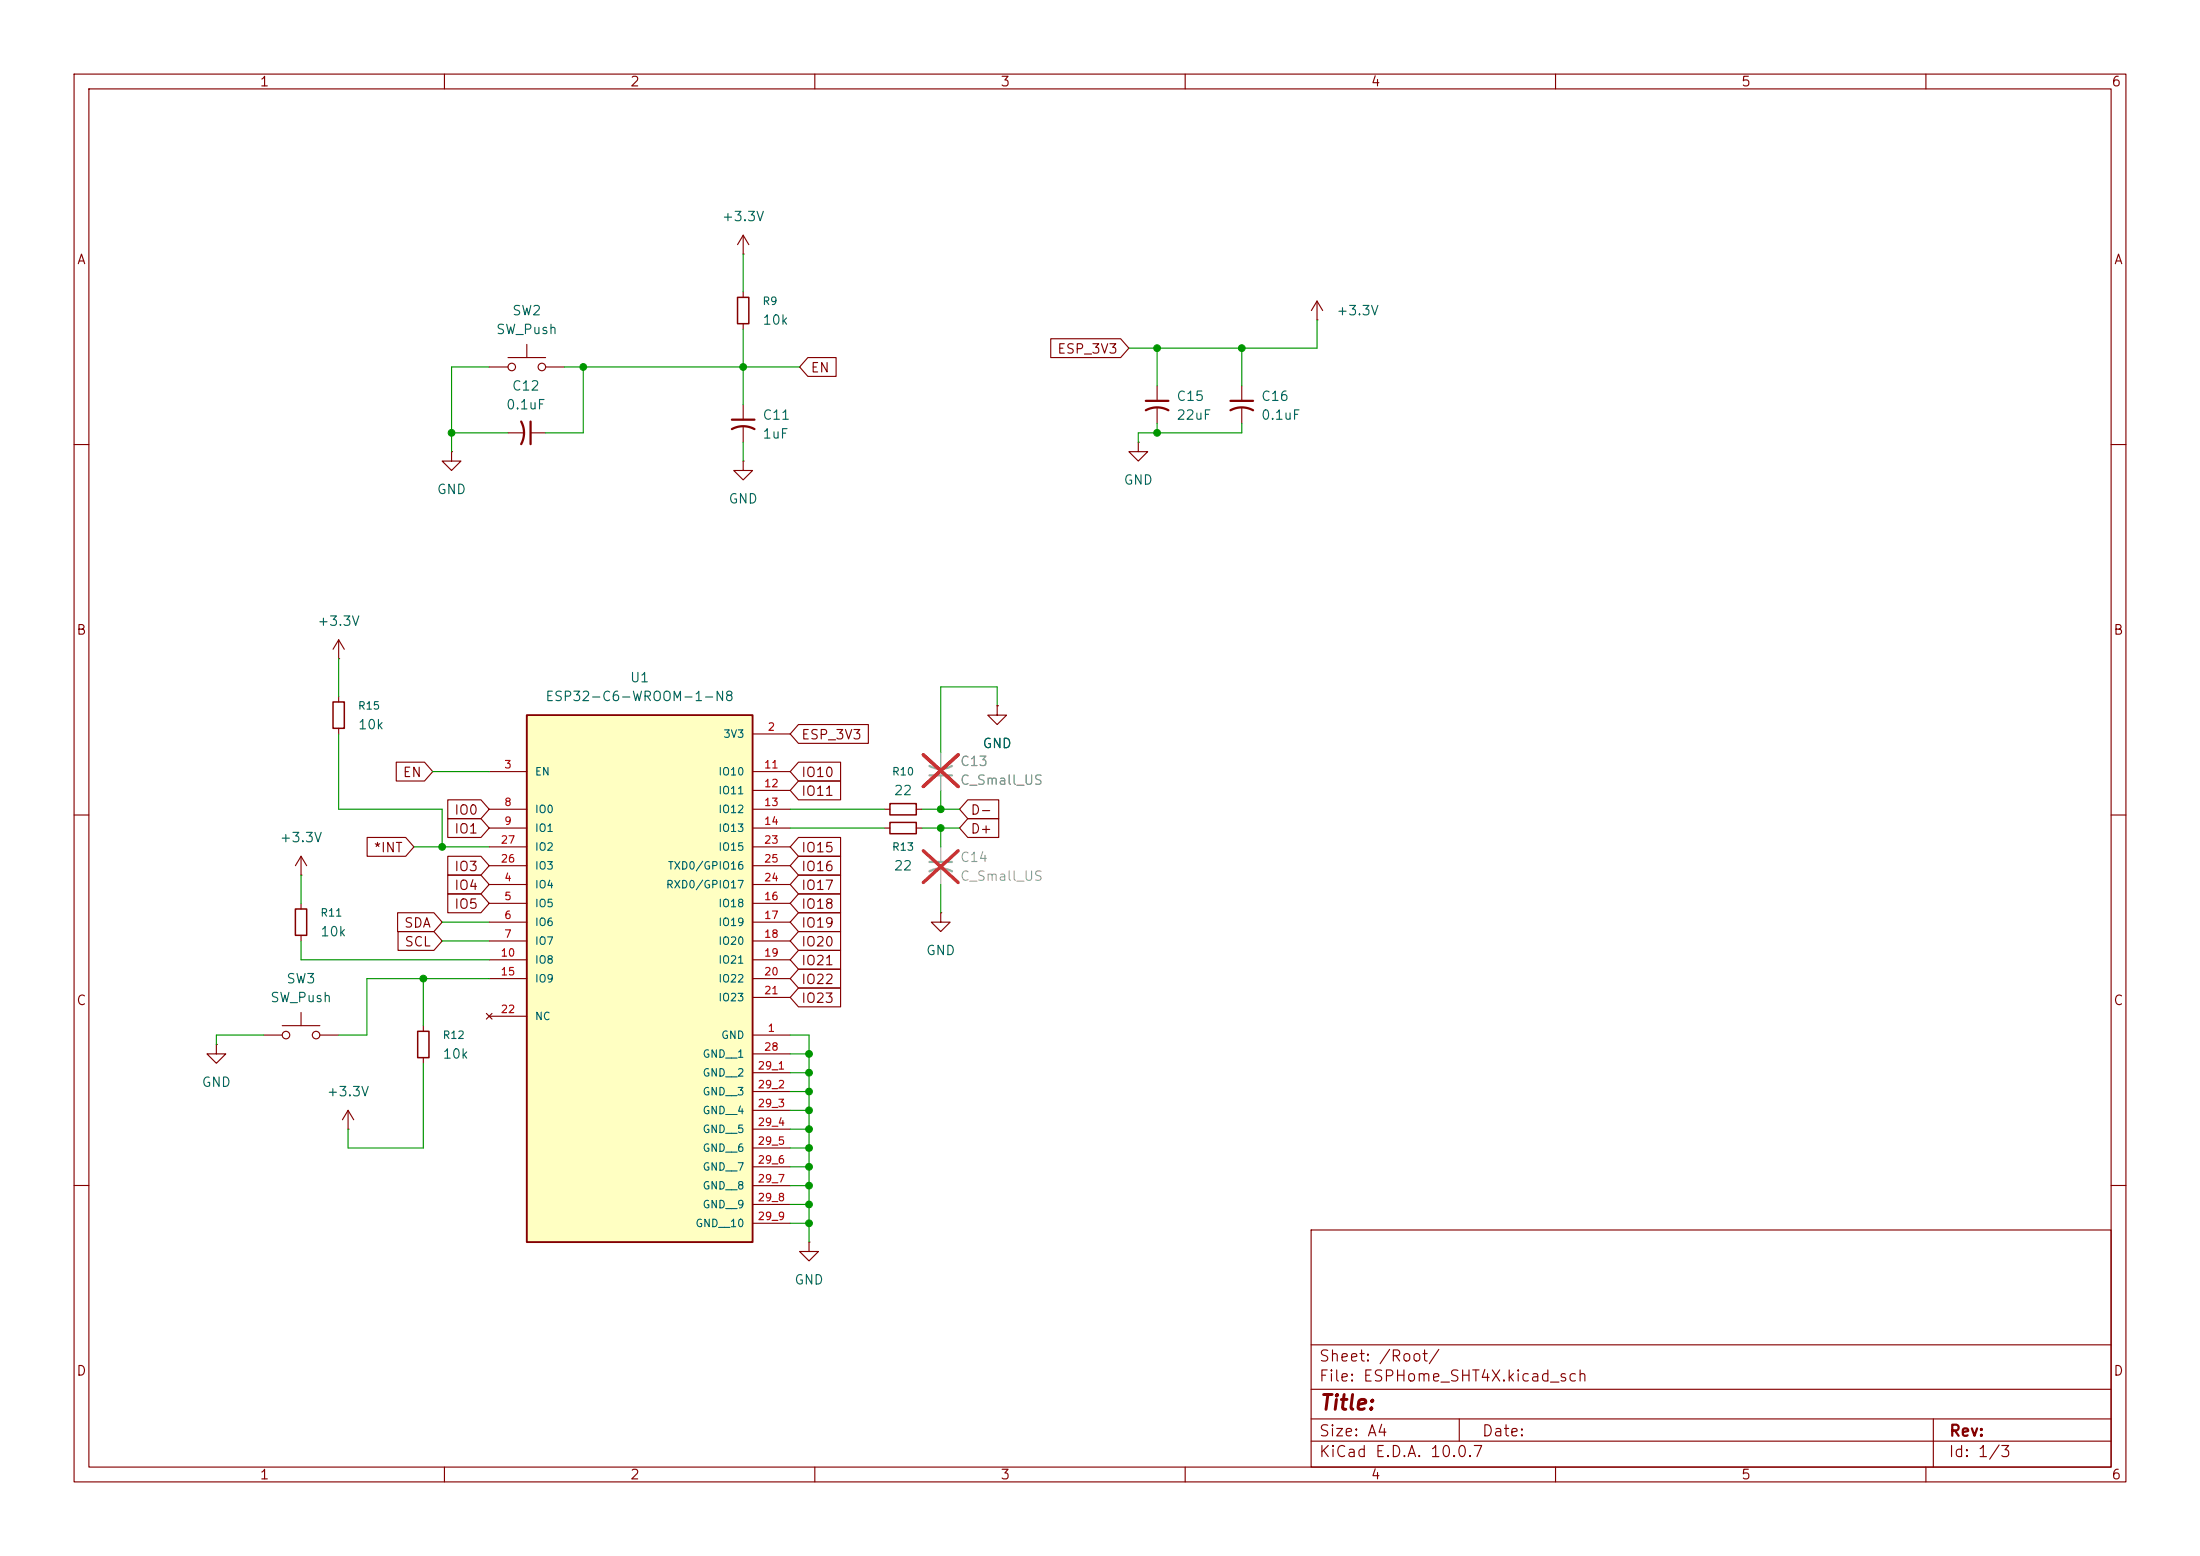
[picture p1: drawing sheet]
<svg xmlns="http://www.w3.org/2000/svg" width="297mm" height="210mm" viewBox="0 0 297 210" stroke-linecap="round" stroke-linejoin="round" font-family="sans-serif">
<g fill="none" stroke="#840000" stroke-width=".15">
<path d="M10 10h277v190h-277zM12 12h273v186h-273zM60 10v2M110 10v2M160 10v2M210 10v2M260 10v2M10 60h2M61 61v1.2h1.2l-1.2 1.3-1.3-1.3h1.3M61 61h.1M285 60h2M45.7 88.9h.1"/>
<path d="M45.7 86.4v2.5M45.7 94v.7M45.7 98.3v.8M45.7 86.4l-.7 1.2M45.7 86.4l.8 1.2M10 110h2M119.4 109.2h.7M119.4 111.8h.7M123.7 109.2h.8M123.7 111.8h.8M285 110h2M35.6 139.7h2.5"/>
<path d="M38.1 138.4h5.1M40.6 136.7v1.7M43.2 139.7h2.5M57.1 138.4v.8M29.2 141v1.2h1.3l-1.3 1.3-1.3-1.3h1.3M29.2 141h.1M57.1 142.7v.8M10 160h2M177 166h108v32h-108zM285 160h2M60 198v2M110 198v2"/>
<path d="M160 198v2M177 194.5h108M177 191.5h108M177 187.5h108M177 181.5h108M197 191.5v3M210 198v2M260 198v2M261 191.5v6.5"/>
<circle cx="38.6" cy="139.7" r=".51"/>
<circle cx="42.7" cy="139.7" r=".51"/>
</g>
<path d="M45 94.7h1.5v3.6h-1.5zM120.1 108.5h3.6v1.5h-3.6zM120.1 111h3.6v1.5h-3.6zM56.4 139.2h1.5v3.5h-1.5z" fill="none" stroke="#840000" stroke-width=".2"/>
<path d="M71.1 96.5h30.5v71.1h-30.5z" fill="#ffffc2"/>
<path d="M71.1 96.5h30.5v71.1h-30.5z" fill="none" stroke="#840000" stroke-width=".25"/>
<g fill="none" stroke="#840000" stroke-width=".15">
<path d="M100.3 34.3h.1M100.3 31.8v2.5M100.3 39.4v.7M100.3 31.8l-.7 1.2M100.3 31.8l.8 1.2M66 49.5h2.6M68.6 48.3h5.1M68.6 58.4h2M71.1 46.5v1.8M71.6 58.4h2.1M73.7 49.5h2.5M100.3 43.7v.8"/>
<path d="M100.3 54.6v2M100.3 57.7v2M109.1 48.3h3.8v2.5h-3.8l-1.2-1.3zM141.9 45.7h9.4l1.1 1.3-1.1 1.3h-9.4zM153.7 59.7v1.3h1.2l-1.2 1.2-1.3-1.2h1.3M153.7 59.7h.1M156.2 52.1v2M156.2 55.1v2.1M167.6 52.1v2M167.6 55.1v2.1M177.8 43.2h.1M177.8 40.6l-.8 1.3"/>
<path d="M177.8 40.6l.8 1.3M177.8 40.6v2.6M100.3 62.2v1.3h1.3l-1.3 1.3-1.2-1.3h1.2M100.3 62.2h.1M101.6 99.1h5.1M107.8 97.8h9.4v2.5h-9.4l-1.1-1.2zM134.6 95.3v1.2h1.3l-1.3 1.3-1.3-1.3h1.3M134.6 95.3h.1M40.6 118.1h.1M40.6 115.6v2.5M40.6 115.6l-.7 1.2M40.6 115.6l.8 1.2"/>
<path d="M49.6 113h5.2l1.1 1.3-1.1 1.3h-5.2zM53.5 102.9h3.8l1.1 1.2-1.1 1.3h-3.8zM60.4 115.6h4.5l1.1 1.2-1.1 1.3h-4.5zM60.4 107.9h4.5l1.1 1.3-1.1 1.3h-4.5zM60.4 110.5h4.5l1.1 1.3-1.1 1.2h-4.5zM60.4 118.1h4.5l1.1 1.3-1.1 1.3h-4.5zM66 104.1h5.1M66 119.4h5.1M66 109.2h5.1M66 111.8h5.1M66 114.3h5.1M66 116.8h5.1"/>
<path d="M101.6 104.1h5.1M101.6 119.4h5.1M101.6 109.2h5.1M101.6 111.8h5.1M101.6 106.7h5.1M101.6 114.3h5.1M101.6 116.8h5.1M107.8 113h5.7v2.6h-5.7l-1.1-1.3zM107.8 105.4h5.7v2.6h-5.7l-1.1-1.3zM107.8 102.9h5.7v2.5h-5.7l-1.1-1.3zM107.8 118.1h5.7v2.6h-5.7l-1.1-1.3zM107.8 115.6h5.7v2.5h-5.7l-1.1-1.3z"/>
<path d="M130.7 107.9h4.1v2.6h-4.1l-1.2-1.3zM130.7 110.5h4.1v2.5h-4.1l-1.2-1.2zM40.6 121.9v.8M40.6 126.2v.8M53.7 123.2h4.9l1.1 1.3-1.1 1.2h-4.9zM53.7 125.7h4.9l1.1 1.3-1.1 1.3h-4.9zM60.4 120.6h4.5l1.1 1.3-1.1 1.3h-4.5zM65.7 136.8l.7 .7M66 121.9h5.1M66 124.5h5.1M66 127h5.1M66 129.5h5.1"/>
<path d="M66 132.1h5.1M66 137.2h5.1M66.4 136.8l-.7 .7M101.6 139.7h5.1M101.6 121.9h5.1M101.6 124.5h5.1M101.6 127h5.1M101.6 129.5h5.1M101.6 132.1h5.1M101.6 134.6h5.1M107.8 130.8h5.7v2.6h-5.7l-1.1-1.3zM107.8 123.2h5.7v2.5h-5.7l-1.1-1.2z"/>
<path d="M107.8 120.6h5.7v2.6h-5.7l-1.1-1.3zM107.8 125.7h5.7v2.6h-5.7l-1.1-1.3zM107.8 128.3h5.7v2.5h-5.7l-1.1-1.3zM107.8 133.3h5.7v2.6h-5.7l-1.1-1.3zM127 123.2v1.3h1.3l-1.3 1.2-1.3-1.2h1.3M127 123.2h.1M47 152.4h.1M47 149.9l-.8 1.2M47 149.9l.8 1.2M47 149.9v2.5M101.6 142.2h5.1M101.6 144.8h5.1"/>
<path d="M101.6 147.3h5.1M101.6 149.9h5.1M101.6 152.4h5.1M101.6 154.9h5.1M101.6 157.5h5.1M101.6 160h5.1M101.6 162.6h5.1M101.6 165.1h5.1M109.2 167.6v1.3h1.3l-1.3 1.3-1.3-1.3h1.3M109.2 167.6h.1"/>
<circle cx="69.1" cy="49.5" r=".51"/>
<circle cx="73.2" cy="49.5" r=".51"/>
</g>
<path d="M99.6 40.1h1.5v3.6h-1.5zM39.9 122.7h1.5v3.5h-1.5z" fill="none" stroke="#840000" stroke-width=".2"/>
<path d="M70.4 56.9a3.2 3.2 0 0 1 0 3M71.6 56.9v3M98.8 57.9a3.2 3.2 0 0 1 3.1 0M98.8 56.6h3.1M154.7 55.4a3.2 3.2 0 0 1 3 0M154.7 54.1h3M166.1 55.4a3.2 3.2 0 0 1 3.1 0M166.1 54.1h3.1" fill="none" stroke="#840000" stroke-width=".3"/>
<path d="M125.5 103.4a3.2 3.2 0 0 0 3 0M125.5 117.6a3.2 3.2 0 0 1 3 0M125.5 104.6h3M125.5 116.3h3" fill="none" stroke="#a1a1a1" stroke-width=".3"/>
<path d="M127 101.6v2M127 104.6v2.1M127 114.3v2M127 117.3v2.1" fill="none" stroke="#a1a1a1" stroke-width=".15"/>
<path d="M124.6 101.9l4.8 4.3M124.6 114.8l4.8 4.3M129.4 101.9l-4.8 4.3M129.4 114.8l-4.8 4.3" fill="none" stroke="#e12e31" stroke-width=".46"/>
<g fill="none" stroke="#009600" stroke-width=".15">
<path d="M100.3 34.3v5.1M61 58.4h7.6M66 49.5h-5v11.5M76.2 49.5h31.7M78.7 49.5v8.9h-5M100.3 44.5v10.1M100.3 59.7v2.5M156.2 47v5.1M156.2 57.2v1.2M167.6 57.2v1.2h-13.9v1.3M167.6 47v5.1M177.8 43.2v3.8h-25.4"/>
<path d="M45.7 99.1v10.1h14v5.1M45.7 88.9v5.1M134.6 95.3v-2.6h-7.6v8.9M40.6 118.1v3.8M55.9 114.3h10.1M58.4 104.1h7.6M106.7 109.2h12.7M106.7 111.8h12.7M124.5 109.2h5M124.5 111.8h5M127 106.7v2.5M127 111.8v2.5"/>
<path d="M127 119.4v3.8M35.6 139.7h-6.4v1.3M40.6 127v2.5h25.4M57.1 132.1v6.3M59.7 127h6.3M59.7 124.5h6.3M66 132.1h-16.5v7.6h-3.8M106.7 139.7h2.5v27.9M57.1 143.5v11.4h-10.1v-2.5M106.7 152.4h2.5M106.7 149.9h2.5M106.7 142.2h2.5"/>
<path d="M106.7 157.5h2.5M106.7 154.9h2.5M106.7 144.8h2.5M106.7 147.3h2.5M106.7 160h2.5M106.7 162.6h2.5M106.7 165.1h2.5"/>
</g>
<g fill="#009600" stroke="#009600" stroke-width=".14">
<circle cx="109.2" cy="144.8" r=".46"/>
<circle cx="109.2" cy="142.2" r=".46"/>
<circle cx="127" cy="111.8" r=".46"/>
<circle cx="127" cy="109.2" r=".46"/>
<circle cx="57.1" cy="132.1" r=".46"/>
<circle cx="59.7" cy="114.3" r=".46"/>
<circle cx="109.2" cy="160" r=".46"/>
<circle cx="109.2" cy="149.9" r=".46"/>
<circle cx="109.2" cy="147.3" r=".46"/>
<circle cx="109.2" cy="157.5" r=".46"/>
<circle cx="109.2" cy="154.9" r=".46"/>
<circle cx="109.2" cy="165.1" r=".46"/>
<circle cx="109.2" cy="162.6" r=".46"/>
<circle cx="109.2" cy="152.4" r=".46"/>
<circle cx="78.7" cy="49.5" r=".46"/>
<circle cx="156.2" cy="47" r=".46"/>
<circle cx="167.6" cy="47" r=".46"/>
<circle cx="156.2" cy="58.4" r=".46"/>
<circle cx="100.3" cy="49.5" r=".46"/>
<circle cx="61" cy="58.4" r=".46"/>
</g>
<text font-size="2" fill="#840000" x="178" y="190.8">Title:</text>
<g font-size="1.5" fill="#840000">
<text x="178" y="184.1">Sheet: /Root/</text>
<text x="178" y="186.8">File: ESPHome_SHT4X.kicad_sch</text>
<text x="178" y="197">KiCad E.D.A. 10.0.7</text>
<text x="178" y="194.2">Size: A4</text>
<text x="200" y="194.2">Date:</text>
<text x="263" y="197">Id: 1/3</text>
<text x="263" y="194.2">Rev:</text>
</g>
<g font-size="1.3" fill="#840000">
<text x="35" y="12">1</text>
<text x="85" y="12">2</text>
<text x="135" y="12">3</text>
<text x="185" y="12">4</text>
<text x="235" y="12">5</text>
<text x="285" y="12">6</text>
<text x="10.3" y="36">A</text>
<text x="285.3" y="36">A</text>
<text x="109.4" y="50.6">EN</text>
<text x="142.6" y="48">ESP_3V3</text>
<text x="10.2" y="86">B</text>
<text x="285.2" y="86">B</text>
<text x="108.1" y="100.1">ESP_3V3</text>
<text x="54.3" y="105.2">EN</text>
<text x="108.1" y="107.7">IO11</text>
<text x="108.1" y="105.2">IO10</text>
<text x="61.2" y="110.3">IO0</text>
<text x="61.2" y="112.8">IO1</text>
<text x="130.9" y="110.3">D-</text>
<text x="130.9" y="112.8">D+</text>
<text x="50.4" y="115.4">*INT</text>
<text x="61.2" y="117.9">IO3</text>
<text x="108.1" y="115.4">IO15</text>
<text x="108.1" y="117.9">IO16</text>
<text x="54.5" y="125.5">SDA</text>
<text x="61.2" y="123">IO5</text>
<text x="61.2" y="120.4">IO4</text>
<text x="108.1" y="125.5">IO19</text>
<text x="108.1" y="123">IO18</text>
<text x="108.1" y="120.4">IO17</text>
<text x="54.5" y="128.1">SCL</text>
<text x="108.1" y="128.1">IO20</text>
<text x="108.1" y="130.6">IO21</text>
<text x="10.2" y="136">C</text>
<text x="108.1" y="133.1">IO22</text>
<text x="108.1" y="135.7">IO23</text>
<text x="285.2" y="136">C</text>
<text x="10.2" y="186">D</text>
<text x="285.2" y="186">D</text>
<text x="35" y="200">1</text>
<text x="85" y="200">2</text>
<text x="135" y="200">3</text>
<text x="185" y="200">4</text>
<text x="235" y="200">5</text>
<text x="285" y="200">6</text>
</g>
<g font-size="1.3" fill="#006464">
<text x="97.4" y="30.2">+3.3V</text>
<text x="66.9" y="45.4">SW_Push</text>
<text x="69.1" y="42.9">SW2</text>
<text x="102.9" y="44.1">10k</text>
<text x="180.3" y="42.9">+3.3V</text>
<text x="69" y="53">C12</text>
<text x="68.2" y="55.6">0.1uF</text>
<text x="102.9" y="57">C11</text>
<text x="102.9" y="59.5">1uF</text>
<text x="158.7" y="54.4">C15</text>
<text x="158.7" y="57">22uF</text>
<text x="170.2" y="54.4">C16</text>
<text x="170.2" y="57">0.1uF</text>
<text x="151.6" y="65.7">GND</text>
<text x="58.9" y="67">GND</text>
<text x="98.3" y="68.3">GND</text>
<text x="42.8" y="84.8">+3.3V</text>
<text x="73.5" y="94.9">ESP32-C6-WROOM-1-N8</text>
<text x="85" y="92.4">U1</text>
<text x="48.2" y="98.8">10k</text>
<text x="132.6" y="101.3">GND</text>
<text x="120.6" y="107.6">22</text>
<text x="37.7" y="114">+3.3V</text>
<text x="120.6" y="117.8">22</text>
<text x="43.2" y="126.7">10k</text>
<text x="124.9" y="129.2">GND</text>
<text x="36.4" y="135.6">SW_Push</text>
<text x="38.6" y="133">SW3</text>
<text x="59.7" y="143.2">10k</text>
<text x="27.1" y="147">GND</text>
<text x="44" y="148.3">+3.3V</text>
<text x="107.2" y="173.7">GND</text>
</g>
<g font-size="1.3" fill="#989898">
<text x="129.5" y="103.7">C13</text>
<text x="129.5" y="106.2">C_Small_US</text>
<text x="129.5" y="116.7">C14</text>
<text x="129.5" y="119.2">C_Small_US</text>
</g>
<g font-size="1" fill="#006464">
<text x="102.9" y="41.4">R9</text>
<text x="48.2" y="96">R15</text>
<text x="97.6" y="99.8">3V3</text>
<text x="72.1" y="104.9">EN</text>
<text x="96.9" y="104.9">IO10</text>
<text x="96.9" y="107.4">IO11</text>
<text x="120.3" y="104.9">R10</text>
<text x="72.1" y="110">IO0</text>
<text x="72.1" y="112.5">IO1</text>
<text x="96.9" y="110">IO12</text>
<text x="96.9" y="112.5">IO13</text>
<text x="72.1" y="117.6">IO3</text>
<text x="72.1" y="115.1">IO2</text>
<text x="90.1" y="117.6">TXD0/GPIO16</text>
<text x="96.9" y="115.1">IO15</text>
<text x="120.3" y="115.1">R13</text>
<text x="43.2" y="124">R11</text>
<text x="72.1" y="120.1">IO4</text>
<text x="72.1" y="122.7">IO5</text>
<text x="72.1" y="125.2">IO6</text>
<text x="89.8" y="120.1">RXD0/GPIO17</text>
<text x="96.9" y="122.7">IO18</text>
<text x="96.9" y="125.2">IO19</text>
<text x="72.1" y="127.8">IO7</text>
<text x="72.1" y="130.3">IO8</text>
<text x="96.9" y="127.8">IO20</text>
<text x="96.9" y="130.3">IO21</text>
<text x="72.1" y="132.8">IO9</text>
<text x="72.1" y="137.9">NC</text>
<text x="96.9" y="132.8">IO22</text>
<text x="96.9" y="135.4">IO23</text>
<text x="59.7" y="140.5">R12</text>
<text x="94.8" y="143">GND__1</text>
<text x="97.3" y="140.5">GND</text>
<text x="94.8" y="145.5">GND__2</text>
<text x="94.8" y="148.1">GND__3</text>
<text x="94.8" y="150.6">GND__4</text>
<text x="94.8" y="153.2">GND__5</text>
<text x="94.8" y="155.7">GND__6</text>
<text x="94.8" y="158.2">GND__7</text>
<text x="94.8" y="160.8">GND__8</text>
<text x="93.8" y="165.9">GND__10</text>
<text x="94.8" y="163.3">GND__9</text>
</g>
<g font-size="1" fill="#a90000">
<text x="103.6" y="98.9">2</text>
<text x="68" y="104">3</text>
<text x="103.1" y="104">11</text>
<text x="103.1" y="106.5">12</text>
<text x="68" y="109">8</text>
<text x="68" y="111.6">9</text>
<text x="103.1" y="109">13</text>
<text x="103.1" y="111.6">14</text>
<text x="67.5" y="116.7">26</text>
<text x="67.5" y="114.1">27</text>
<text x="68" y="119.2">4</text>
<text x="103.1" y="114.1">23</text>
<text x="103.1" y="119.2">24</text>
<text x="103.1" y="116.7">25</text>
<text x="68" y="121.7">5</text>
<text x="68" y="124.3">6</text>
<text x="103.1" y="121.7">16</text>
<text x="103.1" y="124.3">17</text>
<text x="67.5" y="129.4">10</text>
<text x="67.5" y="131.9">15</text>
<text x="68" y="126.8">7</text>
<text x="103.1" y="126.8">18</text>
<text x="103.1" y="129.4">19</text>
<text x="103.1" y="131.9">20</text>
<text x="67.5" y="137">22</text>
<text x="103.1" y="134.4">21</text>
<text x="103.1" y="142.1">28</text>
<text x="103.6" y="139.5">1</text>
<text x="102.2" y="144.6">29_1</text>
<text x="102.2" y="147.1">29_2</text>
<text x="102.2" y="149.7">29_3</text>
<text x="102.2" y="152.2">29_4</text>
<text x="102.2" y="154.8">29_5</text>
<text x="102.2" y="157.3">29_6</text>
<text x="102.2" y="159.8">29_7</text>
<text x="102.2" y="162.4">29_8</text>
<text x="102.2" y="164.9">29_9</text>
</g>
</svg>
